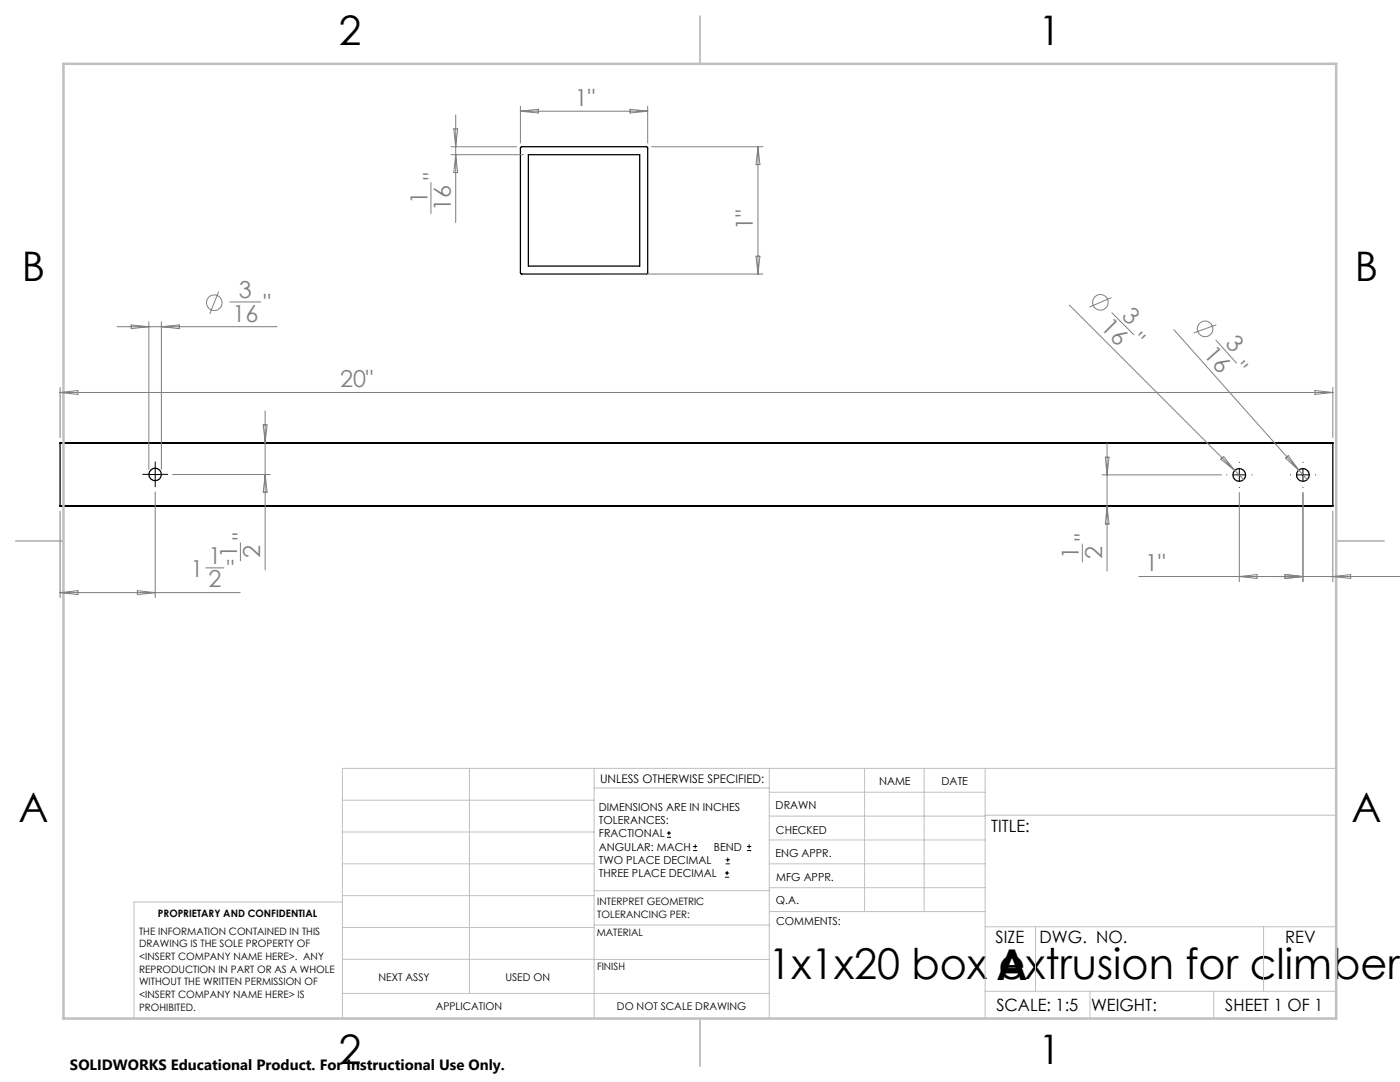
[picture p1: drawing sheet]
<svg xmlns="http://www.w3.org/2000/svg" width="279mm" height="216mm" viewBox="0 0 279 216" stroke-linecap="round" stroke-linejoin="round" font-family="sans-serif">
<g fill="none" stroke="#000" stroke-width=".25">
<path d="M104 29.4l25.1-.1 .2 .1v25.1l-.1 .1-25.1 .1-.2-.1v-25.1zM105.4 30.9h22.3v22.2h-22.3zM12 88.4v-.1h254v.1M12 88.4h254M12 88.4v12.5M266 88.4v12.5M12 100.9v.1h254v-.1M12 100.9h254"/>
<circle cx="31" cy="94.7" r="1.25"/>
<circle cx="247.3" cy="94.8" r="1.28"/>
<circle cx="260" cy="94.8" r="1.28"/>
</g>
<g fill="none" stroke="#808080" stroke-width=".2">
<path d="M86 36.4v6.2M90 30.9h14.5M90 29.3h13.1M90.6 25.7h.7l-.4 3.6zM90.9 22.9v21.5M90.9 30.9l.4 3.5h-.7zM103.9 21.2v7.3M103.9 22.2h25.4M103.9 22.2l3.5-.4v.7zM125.7 21.8l3.6 .4-3.6 .3zM129.3 21.2v7.3M130 29.3h22.3"/>
<path d="M151.3 29.3v25.4M151.3 29.3l.4 3.5h-.8zM43.6 58.2l-1.7 4.4M120.1 54.7h32.2M150.9 51.1h.8l-.4 3.6zM221.8 59.4l-4.4 1.9M12 77.3v10M12 78.3l3.6-.4v.8zM12 78.3h254M23.4 65.2h31.9M26.2 64.8l3.5 .4-3.5 .4zM29.7 64.2v29.5"/>
<path d="M32.2 64.2v29.5M32.2 65.2l3.6-.4v.8zM45.9 60.3h6.1M213.4 60.9l33 33M221.9 62.4l4.4 4.4M234.3 65.8l26.6 29.9M242.6 67.8l4.2 4.7M242.7 64.8l-4.5 1.6M262.4 77.9l3.6 .4-3.6 .4zM266 77.3v10M31 98.2v21M34.5 94.7h19.4"/>
<path d="M52.5 84.8h.8l-.4 3.5zM52.9 82v31.7M52.9 94.7l.4 3.5h-.8zM220 94.8h23.8M220.6 91.2h.7l-.4 3.6zM220.9 88.4v25.6M243.6 91.6l.6-.5 2.2 2.8zM246.4 93.9l1.8 1.8M247.3 98.3v17.8M256.5 91.4l.6-.5 2.1 2.9zM260 98.3v17.8M12 102v17.2"/>
<path d="M12 118.3h35.9M12 118.3l3.6-.4v.7zM27.4 117.9l3.6 .4-3.6 .3zM41.1 113.3h3.6M48 108.3v3.6M216 108.5v3.6M220.9 101l.4 3.6h-.7zM227.3 115h52.1M247.3 115l3.6-.3v.7zM256.5 114.7l3.5 .3-3.5 .4zM266 102v14.1M266 115l3.6-.3v.7z"/>
<circle cx="42.8" cy="60.4" r="1.56"/>
<circle cx="219.6" cy="60.3" r="1.55"/>
<circle cx="240.5" cy="65.6" r="1.55"/>
</g>
<g fill="none" stroke="#000" stroke-width=".2">
<path d="M29.7 94.7h2.5M31 93.4v2.5M246.1 94.8h2.5M247.3 93.5v2.5M258.8 94.8h2.5M260 93.5v2.5M133.1 167.1h.8M133.1 166.2h.8M133.5 165.8v.9M138.3 169.7h.8M138.3 168.9h.8M138.7 168.5v.8"/>
<path d="M144.7 175h.8M144.7 174.2h.8M144.8 172.4h.9M144.8 171.6h.9M145.1 173.8v.8M145.2 171.1v.9M149.1 169.7h.8M149.1 168.9h.8M149.5 168.5v.8"/>
</g>
<path d="M29.7 94.7h-1.2M31 95.9v1.2M31 93.4v-1.2M32.2 94.7h1.3M244.8 94.8h.1M247.3 97.3h.1M247.3 92.3v-.1M249.8 94.8h.1M257.5 94.8h.1M260 97.3h.1M260 92.3v-.1M262.5 94.8h.1" fill="none" stroke="#000" stroke-width=".2" stroke-dasharray="15.2 1.3 1.3 1.3"/>
<g fill="none" stroke="#c0c0c0" stroke-width=".2">
<path d="M68.3 159.7h50.3M93.7 153.3v44.9M118.6 153.3v49.9M118.6 157.2h34.9M153.5 153.3v49.9M153.5 158.1h43.1M172.5 153.3v28.6M184.4 153.3v28.6M196.6 153.3v49.9M266.7 153.3h-198.4v49.9M68.3 178.7h50.3M68.3 172.4h50.3"/>
<path d="M68.3 166h50.3M68.3 180h-41.6v23.2M118.6 177.7h35M153.5 167.6h43.1M153.5 162.8h43.1M153.5 172.4h43.1M153.5 177.1h43.1M196.6 162.7h70.1M68.3 198.2h85.2M68.3 191.4l85.2 .1M68.3 185.1h50.3M118.6 184.6h35"/>
<path d="M153.6 181.9h43M196.6 197.8h70.1M196.6 184.9h70.1M206.7 184.9v12.9M217.5 197.8v5.4M242.2 197.8v5.4M252.2 184.9v12.9"/>
</g>
<path d="M139.7 3.2v9.5M3.1 107.9h9.6M266.7 107.9h9.5M139.7 203.2v9.6" fill="none" stroke="#c0c0c0" stroke-width=".25"/>
<path d="M12.7 12.7h254v190.5h-254z" fill="none" stroke="#c0c0c0" stroke-width=".5"/>
<g font-size="8.5">
<text x="153.3" y="195.4">1x1x20 box extrusion for climber</text>
<text x="198.9" y="195.5">A</text>
</g>
<g font-size="8.1">
<text x="67.6" y="8.9">2</text>
<text x="207.3" y="8.9">1</text>
<text x="4.4" y="56.2">B</text>
<text x="270.4" y="56.2">B</text>
<text x="3.7" y="164.1">A</text>
<text x="269.7" y="164.1">A</text>
<text x="67.6" y="212.4">2</text>
<text x="207.3" y="212.4">1</text>
</g>
<g font-size="4.7" fill="#808080">
<text x="114.7" y="21.1">1&quot;</text>
<text x="87.9" y="35.9" transform="rotate(-90 87.9 35.9)">&quot;</text>
<text x="85.3" y="40.8" transform="rotate(-90 85.3 40.8)">1</text>
<text x="90" y="42.1" transform="rotate(-90 90 42.1)">16</text>
<text x="150.3" y="45.9" transform="rotate(-90 150.3 45.9)">1&quot;</text>
<text x="47.7" y="59.5">3</text>
<text x="46.4" y="64.2">16</text>
<text x="52.6" y="62.1">&quot;</text>
<text x="219.5" y="65.5" transform="rotate(45 219.5 65.5)">16</text>
<text x="223.7" y="63.2" transform="rotate(45 223.7 63.2)">3</text>
<text x="225.3" y="68.4" transform="rotate(45 225.3 68.4)">&quot;</text>
<text x="240.1" y="70.8" transform="rotate(48 240.1 70.8)">16</text>
<text x="244.4" y="68.7" transform="rotate(48 244.4 68.7)">3</text>
<text x="67.9" y="77.3">20&quot;</text>
<text x="245.7" y="74.1" transform="rotate(48 245.7 74.1)">&quot;</text>
<text x="49.9" y="107.8" transform="rotate(-90 49.9 107.8)">&quot;</text>
<text x="41.6" y="112.6">1</text>
<text x="47.3" y="111.4" transform="rotate(-90 47.3 111.4)">1</text>
<text x="51.9" y="111.4" transform="rotate(-90 51.9 111.4)">2</text>
<text x="215.3" y="111.6" transform="rotate(-90 215.3 111.6)">1</text>
<text x="217.9" y="108" transform="rotate(-90 217.9 108)">&quot;</text>
<text x="220" y="111.6" transform="rotate(-90 220 111.6)">2</text>
<text x="38" y="115.1">1</text>
<text x="41.6" y="117.2">2</text>
<text x="45.2" y="115.1">&quot;</text>
<text x="228.6" y="114">1&quot;</text>
</g>
<g font-size="3.4">
<text x="197.8" y="166">TITLE:</text>
<text x="198.7" y="188.1">SIZE</text>
<text x="207.5" y="188.1">DWG. NO.</text>
<text x="256.5" y="188.2">REV</text>
<text x="198.8" y="201.7">SCALE: 1:5</text>
<text x="217.7" y="201.8">WEIGHT:</text>
<text x="244.5" y="201.7">SHEET 1 OF 1</text>
</g>
<text font-size="3" x="14" y="213.5">SOLIDWORKS Educational Product. For Instructional Use Only.</text>
<text font-size="2.4" x="119.8" y="156.2">UNLESS OTHERWISE SPECIFIED:</text>
<g font-size="2.2">
<text x="119.5" y="161.8">DIMENSIONS ARE IN INCHES</text>
<text x="154.8" y="161.4">DRAWN</text>
<text x="175.4" y="156.6">NAME</text>
<text x="187.9" y="156.7">DATE</text>
<text x="119.5" y="164.4">TOLERANCES:</text>
<text x="119.5" y="167.1">FRACTIONAL</text>
<text x="154.9" y="166.3">CHECKED</text>
<text x="119.5" y="169.7">ANGULAR: MACH</text>
<text x="119.5" y="172.4">TWO PLACE DECIMAL</text>
<text x="142.5" y="169.7">BEND</text>
<text x="154.8" y="171">ENG APPR.</text>
<text x="119.5" y="175">THREE PLACE DECIMAL</text>
<text x="154.9" y="175.7">MFG APPR.</text>
<text x="154.9" y="180.4">Q.A.</text>
<text x="154.9" y="184.6">COMMENTS:</text>
</g>
<g font-size="2.1">
<text x="75.5" y="195.7">NEXT ASSY</text>
<text x="100.9" y="195.7">USED ON</text>
<text x="86.9" y="201.5">APPLICATION</text>
<text x="123.1" y="201.6">DO NOT SCALE DRAWING</text>
</g>
<g font-size="2">
<text x="31.5" y="182.9">PROPRIETARY AND CONFIDENTIAL</text>
<text x="119.2" y="180.6">INTERPRET GEOMETRIC</text>
<text x="119.2" y="183.1">TOLERANCING PER:</text>
<text x="27.8" y="186.5">THE INFORMATION CONTAINED IN THIS</text>
<text x="27.8" y="189">DRAWING IS THE SOLE PROPERTY OF</text>
<text x="27.8" y="191.6">&lt;INSERT COMPANY NAME HERE&gt;. ANY</text>
<text x="119.1" y="186.7">MATERIAL</text>
<text x="27.8" y="194.1">REPRODUCTION IN PART OR AS A WHOLE</text>
<text x="27.8" y="196.6">WITHOUT THE WRITTEN PERMISSION OF</text>
<text x="119.1" y="193.5">FINISH</text>
<text x="27.8" y="199.1">&lt;INSERT COMPANY NAME HERE&gt; IS</text>
<text x="27.8" y="201.7">PROHIBITED.</text>
</g>
</svg>
